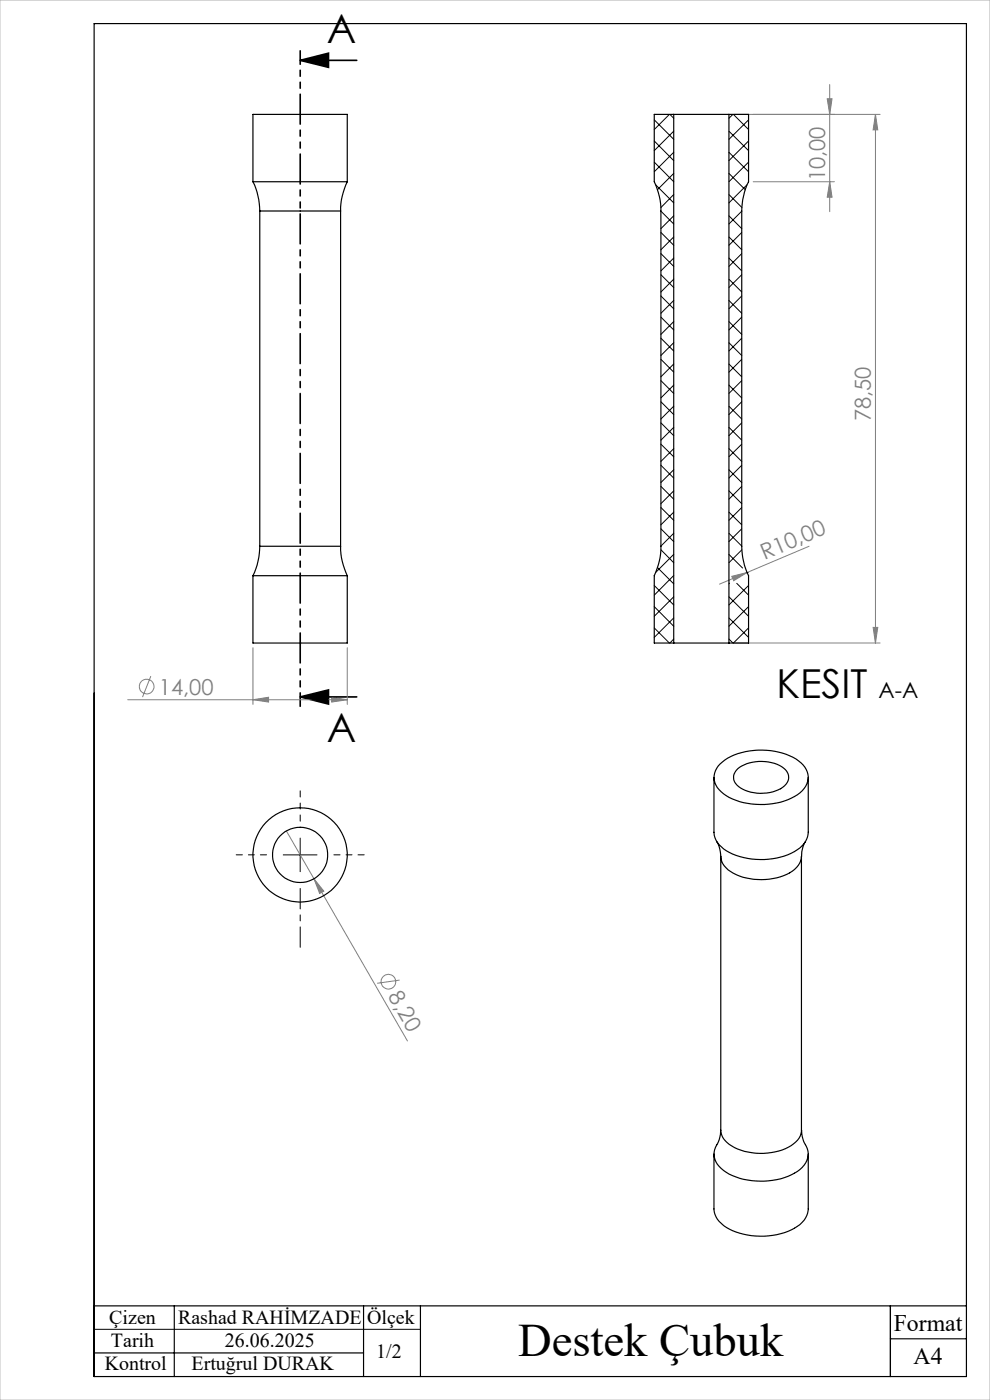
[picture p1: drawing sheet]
<svg xmlns="http://www.w3.org/2000/svg" width="210mm" height="297mm" viewBox="0 0 210 297" stroke-linecap="round" stroke-linejoin="round" font-family="sans-serif">
<g fill="none" stroke="#808080" stroke-width=".21">
<path d="M176 17.9v27M155.6 24.3h31.1M159.8 38.6h17.2M175.5 21h1l-.5 3.3zM176 38.6l.5 3.2h-1zM185.7 24.3v112.1M185.7 24.3l.5 3.2h-1zM171.6 115.9l-13.1 5.6M53.7 137.4v12M73.7 137.4v12M155.2 122.3l3.3-.8-2.9 1.7zM155.6 136.4h31.1"/>
<path d="M158.5 121.5l-5.9 2.4M185.2 133.1h1l-.5 3.3zM27.1 148.4h46.6M32 143.4l-1.8 4.5M53.7 148.4l3.3-.5v1zM70.3 147.9l3.4 .5-3.4 .5zM60.7 176.3l25.7 44.5M66.6 186.4l2.1 2.7-.9 .4zM84.8 207.9l-4.8 .7"/>
<circle cx="31.1" cy="145.6" r="1.55"/>
<circle cx="82.4" cy="208.3" r="1.56"/>
</g>
<path d="M63.7 12.8l6-1.5v3zM63.7 12.8h12M63.7 147.8l6-1.4v3zM63.7 147.8h12" fill="none" stroke="#000" stroke-width=".35"/>
<path d="M63.7 174.2v-6.4M56.5 181.3h-6.4M70.8 181.3h6.5" fill="none" stroke="#000" stroke-width=".21" stroke-dasharray="15.2 1.3 1.3 1.3" stroke-dashoffset="13.9"/>
<path d="M63.7 188.5v12.5" fill="none" stroke="#000" stroke-width=".21" stroke-dasharray="15.2 1.3 1.3 1.3" stroke-dashoffset="10.9"/>
<path d="M63.7 177.8v7.1M60.1 181.4h7.1M20 282h69.2" fill="none" stroke="#000" stroke-width=".21"/>
<path d="M63.7 10.8v139" fill="none" stroke="#000" stroke-width=".35" stroke-dasharray="6.3 1.3 1.3 1.3 1.3 1.3" stroke-dashoffset="3.5"/>
<path d="M20 5h185v287h-185zM20 277h185M37 277v15M77.1 277v15M89.2 277v15M188.9 277v15M20 287h57.1M188.9 284h16.1" fill="none" stroke="#000" stroke-width=".25"/>
<path d="M0 0h210v297h-210z" fill="none" stroke="#c0c0c0" stroke-width=".21"/>
<path d="M63.7 12.8l6-1.5v3zM63.7 147.8l6-1.4v3z" fill="#000"/>
<g fill="#808080">
<path d="M155.2 122.3l3.3-.8-2.9 1.7z"/>
<path d="M66.6 186.4l2.1 2.7-.9 .4z"/>
<path d="M53.7 148.4l3.3-.5v1zM70.3 147.9l3.4 .5-3.4 .5z"/>
<path d="M185.7 24.3l.5 3.2h-1zM185.2 133.1h1l-.5 3.3zM175.5 21h1l-.5 3.3zM176 38.6l.5 3.2h-1z"/>
</g>
<g fill="none" stroke="#000" stroke-width=".25">
<path d="M53.7 38.6a15 15 0 0 1 1.4 6.2M53.7 38.6v-14.3h20v14.3M53.7 38.6h20M73.7 38.6a14.3 14.3 0 0 0-1.5 6.2M142.9 24.3h-4.1v14.3a14.3 14.3 0 0 1 1.4 6.2v71.1a14.3 14.3 0 0 1-1.4 6.2v14.3h4.1M142.9 24.3h11.7M142.9 24.3v112.1M154.6 24.3h4.2v14.3a15 15 0 0 0-1.5 6.2v71.1a15 15 0 0 0 1.5 6.2v14.3h-4.2M154.6 24.3v112.1M55.1 44.8h17.1M55.1 44.8v71.1M72.2 44.8v71.1"/>
<path d="M55.1 115.9a15 15 0 0 1-1.4 6.2M55.1 115.9h17.1M72.2 115.9a14.3 14.3 0 0 0 1.5 6.2M53.7 122.1h20M53.7 122.1v14.3h20v-14.3M142.9 136.4h11.7M151.4 164.9v11.7a5.1 5.1 0 0 0 3.3 4.2 15.2 15.2 0 0 0 15-.9l1.2-1.4 .5-1.6v-12M152 178.6a5.8 5.8 0 0 1 .9 3.1M152.8 162.1a13.8 13.8 0 0 1 11.5-2.7 9.3 9.3 0 0 1 6.7 3.9 4.1 4.1 0 0 1-1.9 5.3 15.3 15.3 0 0 1-15.6-.2 3.9 3.9 0 0 1-.7-6.3zM156.5 163.1a8.5 8.5 0 0 1 10.1 .2 2.32 2.32 0 0 1-.5 3.7 8.5 8.5 0 0 1-9.8-.5 2.27 2.27 0 0 1 .2-3.4zM170.9 178.6l-.7 1.5-.2 1.6M170 181.7a4.6 4.6 0 0 1-3.1 3.8 13.3 13.3 0 0 1-12.5-1l-.4-.4a3.4 3.4 0 0 1-1.1-2.4v58a4.3 4.3 0 0 0 3 3.8 13 13 0 0 0 12.4-.8l.5-.4a3.2 3.2 0 0 0 1.2-2.6"/>
<path d="M170 181.7v58M152.9 239.7a8.7 8.7 0 0 1-1.3 4.2 4.4 4.4 0 0 0 2.5 4.8 15.1 15.1 0 0 0 15.6-.6 3.9 3.9 0 0 0 .9-5.6l-.4-1.4-.2-1.4M151.4 244.8v11.7a5.1 5.1 0 0 0 3.3 4.2 15.2 15.2 0 0 0 15-.9l1.2-1.4 .5-1.5v-12.1"/>
<circle cx="63.7" cy="181.4" r="10"/>
<circle cx="63.7" cy="181.4" r="5.9"/>
</g>
<g fill="none" stroke="#000" stroke-width=".21">
<path d="M138.8 25.4l4.1 4.2M138.8 34.4l4.1 4.2M138.8 29.9l4.1 4.2M139.1 39.2l3.8 3.8M142 24.3l-3.2 3.2M142.1 24.3l.8 .8M142.9 27.8l-4.1 4.2M142.9 32.3l-4.1 4.1M142.9 36.8l-3.4 3.4M154.6 36.8l3.5 3.4M154.6 32.3l4.2 4.1M154.6 27.8l4.2 4.2"/>
<path d="M155.5 24.3l-.9 .8M155.6 24.3l3.2 3.2M158.5 39.2l-3.9 3.8M158.8 25.4l-4.2 4.2M158.8 29.9l-4.2 4.2M158.8 34.4l-4.2 4.2M140.2 53.8l2.7 2.7M140.2 49.3l2.7 2.7M140.2 44.8l2.7 2.7M140.2 58.3l2.7 2.7M142.9 45.8l-2.7 2.7M142.9 50.3l-2.7 2.7"/>
<path d="M142.9 54.7l-2.7 2.8M142.9 59.2l-2.7 2.7M142.9 41.3l-2.7 2.7M154.6 59.2l2.7 2.7M154.6 54.7l2.7 2.8M154.6 50.3l2.7 2.7M154.6 45.8l2.7 2.7M154.6 41.3l2.8 2.7M157.3 44.8l-2.7 2.7M157.3 49.3l-2.7 2.7M157.3 53.8l-2.7 2.7M157.3 58.3l-2.7 2.7"/>
<path d="M140.2 67.3l2.7 2.7M140.2 62.8l2.7 2.7M140.2 76.2l2.7 2.7M140.2 71.8l2.7 2.7M142.9 63.7l-2.7 2.8M142.9 72.7l-2.7 2.7M142.9 77.2l-2.7 2.7M142.9 68.2l-2.7 2.7M154.6 77.2l2.7 2.7M154.6 72.7l2.7 2.7M154.6 68.2l2.7 2.7M154.6 63.7l2.7 2.8"/>
<path d="M157.3 62.8l-2.7 2.7M157.3 67.3l-2.7 2.7M157.3 71.8l-2.7 2.7M157.3 76.2l-2.7 2.7M140.2 80.7l2.7 2.8M140.2 98.7l2.7 2.7M140.2 94.2l2.7 2.7M140.2 89.7l2.7 2.7M140.2 85.2l2.7 2.7M142.9 81.7l-2.7 2.7M142.9 86.2l-2.7 2.7M142.9 90.7l-2.7 2.7"/>
<path d="M142.9 95.2l-2.7 2.7M142.9 99.7l-2.7 2.7M154.6 99.7l2.7 2.7M154.6 95.2l2.7 2.7M154.6 90.7l2.7 2.7M154.6 86.2l2.7 2.7M154.6 81.7l2.7 2.7M157.3 80.7l-2.7 2.8M157.3 85.2l-2.7 2.7M157.3 89.7l-2.7 2.7M157.3 94.2l-2.7 2.7M157.3 98.7l-2.7 2.7"/>
<path d="M140.2 116.6l2.7 2.8M140.2 112.2l2.7 2.7M140.2 107.7l2.7 2.7M140.2 103.2l2.7 2.7M142.9 104.1l-2.7 2.8M142.9 113.1l-2.7 2.7M142.9 117.6l-3.8 3.9M142.9 108.7l-2.7 2.6M154.6 117.6l2.9 2.9M154.6 113.1l2.7 2.7M154.6 108.7l2.7 2.6M154.6 104.1l2.7 2.8"/>
<path d="M157.3 103.2l-2.7 2.7M157.3 107.7l-2.7 2.7M157.3 112.2l-2.7 2.7M157.4 116.6l-2.8 2.8M138.8 133.2l3.2 3.2M138.8 128.7l4.1 4.2M138.8 124.2l4.1 4.1M139.5 120.4l3.4 3.5M142.9 126.6l-4.1 4.1M142.9 131.1l-4.1 4.1M142.9 122.1l-4.1 4.2M142.9 135.6l-.8 .8"/>
<path d="M154.6 135.6l.9 .8M154.6 131.1l4.2 4.1M154.6 126.6l4.2 4.1M154.8 123.7l-.2 .2M156.3 123.8l2.5 2.5M158.5 121.5h.1M158.8 124.2l-4.2 4.1M158.8 128.7l-4.2 4.2M158.8 133.2l-3.2 3.2"/>
</g>
<text font-size="9.9" x="109.9" y="287.8">Destek Çubuk</text>
<g font-size="8.5">
<text x="69.4" y="9.1">A</text>
<text x="164.7" y="148">KESIT</text>
<text x="69.4" y="157.4">A</text>
</g>
<g font-size="5">
<text x="189.6" y="282.4">Format</text>
<text x="193.8" y="289.4">A4</text>
</g>
<g font-size="4.7" fill="#808080">
<text x="175" y="38.5" transform="rotate(-90 175 38.5)">10,00</text>
<text x="184.7" y="89.4" transform="rotate(-90 184.7 89.4)">78,50</text>
<text x="162.2" y="118.8" transform="rotate(-23 162.2 118.8)">R10,00</text>
<text x="33.7" y="147.3">14,00</text>
<text x="82.2" y="211.3" transform="rotate(60 82.2 211.3)">8,20</text>
</g>
<text font-size="4.7" x="186.4" y="148">A-A</text>
<g font-size="4.2">
<text x="23.2" y="280.8">Çizen</text>
<text x="37.8" y="280.8">Rashad RAHİMZADE</text>
<text x="77.9" y="280.8">Ölçek</text>
<text x="23.5" y="285.9">Tarih</text>
<text x="47.7" y="285.9">26.06.2025</text>
<text x="22.2" y="290.7">Kontrol</text>
<text x="40.6" y="290.7">Ertuğrul DURAK</text>
<text x="79.8" y="288.1">1/2</text>
</g>
</svg>
